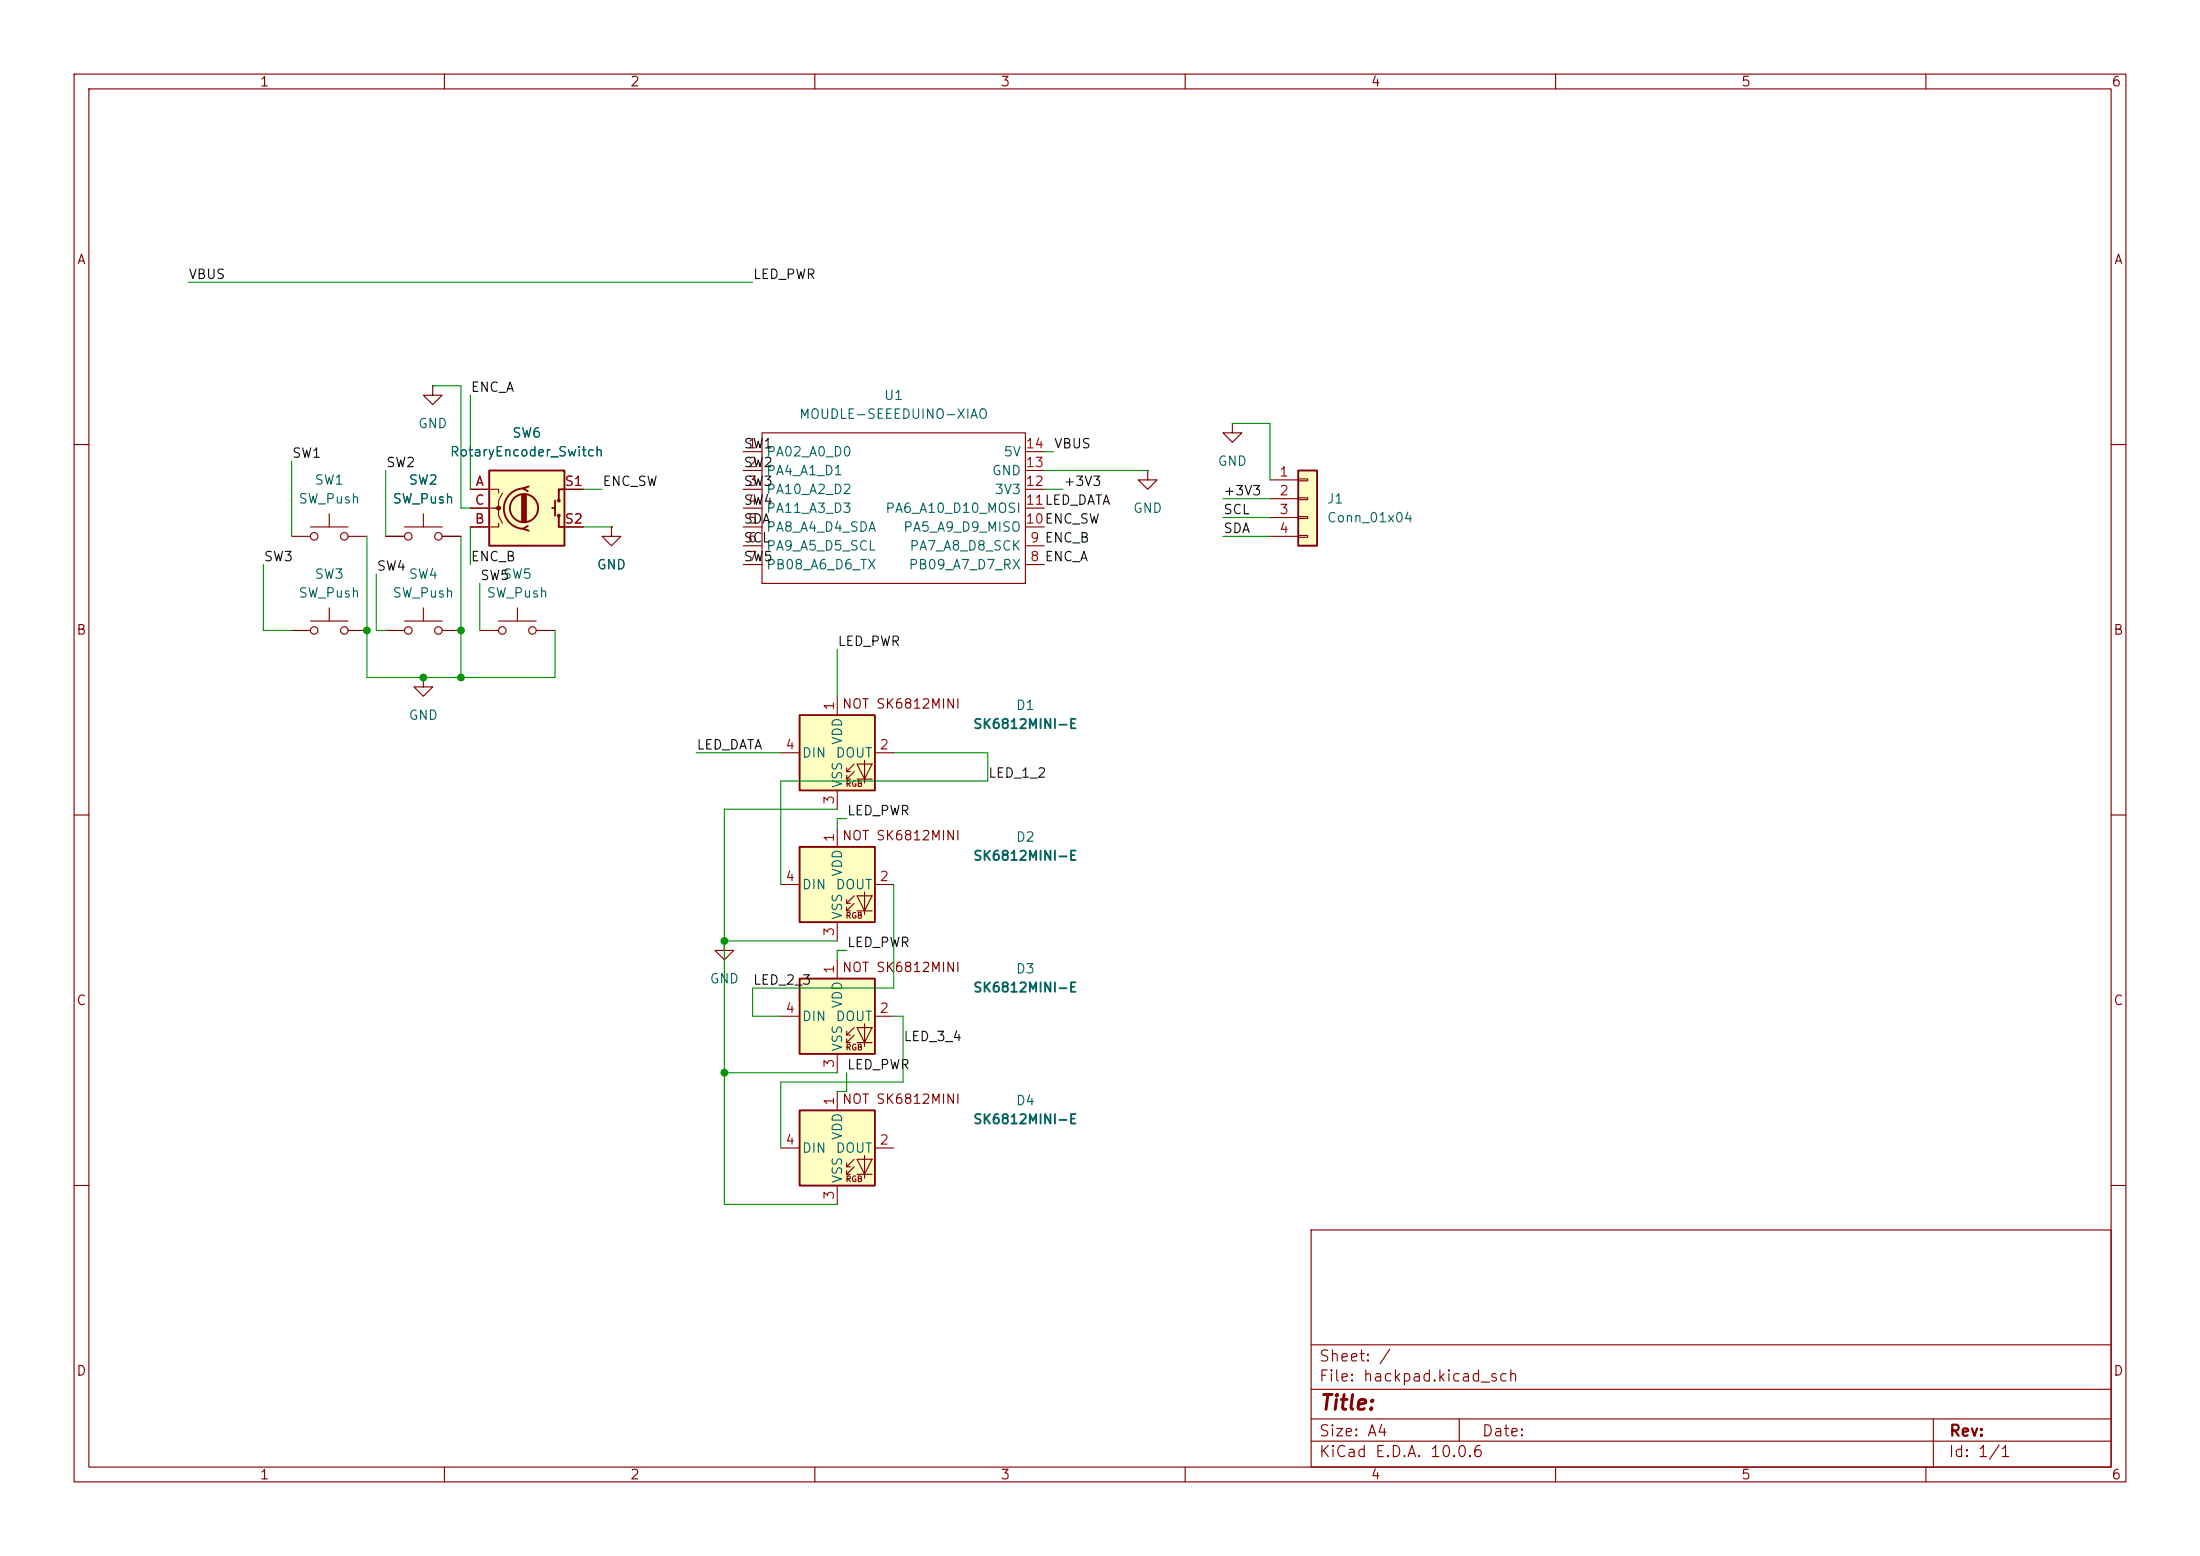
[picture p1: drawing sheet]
<svg xmlns="http://www.w3.org/2000/svg" width="297mm" height="210mm" viewBox="0 0 297 210" stroke-linecap="round" stroke-linejoin="round" font-family="sans-serif">
<g fill="none" stroke="#840000" stroke-width=".15">
<path d="M10 10h277v190h-277zM12 12h273v186h-273zM60 10v2M110 10v2M160 10v2M210 10v2M260 10v2M10 60h2M154.9 63.5v1.3h1.3l-1.3 1.2-1.2-1.2h1.2M154.9 63.5h.1M285 60h2M52.1 85.1h2.5"/>
<path d="M54.6 83.8h5.1M57.1 91.4v1.3h1.3l-1.3 1.3-1.2-1.3h1.2M57.1 91.4h.1M57.1 82v1.8M59.7 85.1h2.5M10 110h2M285 110h2M97.8 127v1.3h1.3l-1.3 1.2-1.3-1.2h1.3M97.8 127h.1M10 160h2M177 166h108v32h-108zM285 160h2"/>
<path d="M60 198v2M110 198v2M160 198v2M177 194.5h108M177 191.5h108M177 187.5h108M177 181.5h108M197 191.5v3M210 198v2M260 198v2M261 191.5v6.5"/>
<circle cx="55.1" cy="85.1" r=".51"/>
<circle cx="59.2" cy="85.1" r=".51"/>
</g>
<path d="M107.9 114.3h10.2v10.2h-10.2z" fill="#ffffc2"/>
<path d="M107.9 114.3h10.2v10.2h-10.2z" fill="none" stroke="#840000" stroke-width=".25"/>
<path d="M105.4 119.4h2.5M113 111.8v2.5M118.1 119.4h2.5M113 124.5v2.5M114.3 121.9h.5M114.3 122.9h.5M115.3 120.9l-1 1v-.5M115.3 121.9l-1 1v-.5M115.7 120.9h2l-1 2zM115.7 122.9h2M116.7 120.4v3" fill="none" stroke="#840000" stroke-width=".15"/>
<path d="M175.3 63.5h2.5v10.2h-2.5z" fill="#ffffc2"/>
<path d="M175.3 63.5h2.5v10.2h-2.5z" fill="none" stroke="#840000" stroke-width=".25"/>
<g fill="none" stroke="#840000" stroke-width=".15">
<path d="M58.4 52.1v1.2h1.3l-1.3 1.3-1.3-1.3h1.3M58.4 52.1h.1M171.4 64.8h3.9M171.4 67.3h3.9M171.4 69.9h3.9M171.4 72.4h3.9M175.3 64.6h1.2v.3h-1.2zM175.3 67.2h1.2v.2h-1.2zM175.3 69.7h1.2v.3h-1.2zM175.3 72.3h1.2v.2h-1.2zM39.4 85.1h2.5M41.9 83.8h5.1"/>
<path d="M44.4 82v1.8M47 85.1h2.5"/>
<circle cx="42.4" cy="85.1" r=".51"/>
<circle cx="46.5" cy="85.1" r=".51"/>
</g>
<path d="M107.9 96.5h10.2v10.2h-10.2z" fill="#ffffc2"/>
<path d="M107.9 96.5h10.2v10.2h-10.2z" fill="none" stroke="#840000" stroke-width=".25"/>
<g fill="none" stroke="#840000" stroke-width=".15">
<path d="M39.4 72.4h2.5M41.9 71.1h5.1M44.4 69.3v1.8M47 72.4h2.5M52.1 72.4h2.5M54.6 71.1h5.1M57.1 69.3v1.8M59.7 72.4h2.5M113 94v2.5M105.4 101.6h2.5M113 106.7v2.5M114.3 104.1h.5"/>
<path d="M114.3 105.2h.5M115.3 103.1l-1 1v-.5M115.3 104.1l-1 1.1v-.6M115.7 103.1h2l-1 2.1zM115.7 105.2h2M116.7 102.6v3.1M118.1 101.6h2.5"/>
<circle cx="42.4" cy="72.4" r=".51"/>
<circle cx="46.5" cy="72.4" r=".51"/>
<circle cx="55.1" cy="72.4" r=".51"/>
<circle cx="59.2" cy="72.4" r=".51"/>
</g>
<path d="M107.9 132.1h10.2v10.1h-10.2z" fill="#ffffc2"/>
<path d="M107.9 132.1h10.2v10.1h-10.2z" fill="none" stroke="#840000" stroke-width=".25"/>
<g fill="none" stroke="#840000" stroke-width=".15">
<path d="M82.5 71.1v1.3h1.3l-1.3 1.3-1.2-1.3h1.2M82.5 71.1h.1M105.4 137.2h2.5M113 129.5v2.6M114.3 139.7h.5M115.3 138.7l-1 1v-.5M115.3 139.7l-1 1v-.5M115.7 138.7h2l-1 2zM116.7 138.2v3M118.1 137.2h2.5M113 142.2v2.6M114.3 140.7h.5"/>
<path d="M115.7 140.7h2"/>
</g>
<path d="M66 63.5h10.2v10.2h-10.2z" fill="#ffffc2"/>
<g fill="none" stroke="#840000" stroke-width=".25">
<path d="M66 63.5h10.2v10.2h-10.2zM70.5 66.8v3.6M70.7 65.9a2.73 2.73 0 0 0-2.7 2.7 2.73 2.73 0 0 0 2.7 2.8M70.7 66.8v3.6M71 66.8v3.6M71.2 71l-.6 .4 .8 .2M71.4 65.7l-.8 .2 .6 .4M74.5 68.6h.4M74.9 67.6v2M75.4 69.6v1.5h.8M76.2 66h-.8v1.6"/>
<circle cx="70.7" cy="68.6" r="1.9"/>
<circle cx="75.4" cy="67.6" r=".13"/>
<circle cx="75.4" cy="69.6" r=".13"/>
</g>
<g fill="none" stroke="#840000" stroke-width=".15">
<path d="M102.9 58.4h35.5v20.3h-35.5zM166.4 57.2v1.2h1.2l-1.2 1.3-1.3-1.3h1.3M166.4 57.2h.1M63.5 66h3.8v.5M63.5 68.6h3.8v1l.5 1M67.3 70.6v.5h-3.8M67.8 66.5l-.5 1.1v1h-.5M76.2 66h2.5M76.2 71.1h2.5M100.3 66h2.6M100.3 71.1h2.6M100.3 68.6h2.6"/>
<path d="M100.3 61h2.6M100.3 63.5h2.6M100.3 73.7h2.6M100.3 76.2h2.6M138.4 66h2.6M138.4 71.1h2.6M138.4 68.6h2.6M138.4 61h2.6M138.4 63.5h2.6M138.4 73.7h2.6M138.4 76.2h2.6M64.8 85.1h2.5"/>
<path d="M67.3 83.8h5.1M69.8 82v1.8M72.4 85.1h2.5"/>
<circle cx="67.8" cy="85.1" r=".51"/>
<circle cx="71.9" cy="85.1" r=".51"/>
</g>
<circle cx="67.3" cy="68.6" r=".25" fill="#840000" stroke="#840000" stroke-width=".15"/>
<path d="M107.9 149.9h10.2v10.1h-10.2z" fill="#ffffc2"/>
<path d="M107.9 149.9h10.2v10.1h-10.2z" fill="none" stroke="#840000" stroke-width=".25"/>
<g fill="none" stroke="#840000" stroke-width=".15">
<path d="M52.1 72.4h2.5M59.7 72.4h2.5M63.5 66h2.5M63.5 71.1h2.5M63.5 68.6h2.5M76.2 66h2.5M76.2 71.1h2.5M82.5 71.1h.1M105.4 154.9h2.5M113 147.3v2.6M114.3 157.5h.5M114.3 158.5h.5"/>
<path d="M115.3 156.5l-1 1v-.5M115.3 157.5l-1 1v-.5M115.7 156.5h2l-1 2zM115.7 158.5h2M116.7 156v3M118.1 154.9h2.5M113 160v2.6"/>
</g>
<g fill="none" stroke="#009600" stroke-width=".15">
<path d="M25.4 38.1h76.2M58.4 52.1h3.8v16.5h1.3M63.5 53.3v12.7M166.4 57.2h5v7.6M35.6 76.2v8.9h3.8M39.4 62.2v10.2M49.5 72.4v19h25.4v-6.3M50.8 77.5v7.6h1.3M52.1 63.5v8.9M62.2 72.4v19M63.5 71.1v5.1M64.8 78.7v6.4"/>
<path d="M78.7 71.1h3.8M78.7 66h2.6M141 66h2.5M141 63.5h13.9M141 61h1.2M165.1 69.9h6.3M165.1 67.3h6.3M165.1 72.4h6.3M113 87.6v6.4M94 101.6h11.4M113 109.2h-15.2v53.4h15.2M114.3 110.5h-1.3v1.3"/>
<path d="M120.6 101.6h12.7v3.8h-27.9v14M120.6 119.4v14h-19v3.8h3.8M97.8 127h15.2M114.3 128.3h-1.3v1.2M120.6 137.2h1.3v8.9h-16.5v8.8M97.8 144.8h15.2M114.3 144.8v2.5h-1.3"/>
</g>
<g fill="#009600" stroke="#009600" stroke-width=".14">
<circle cx="62.2" cy="91.4" r=".46"/>
<circle cx="57.1" cy="91.4" r=".46"/>
<circle cx="49.5" cy="85.1" r=".46"/>
<circle cx="97.8" cy="144.8" r=".46"/>
<circle cx="97.8" cy="127" r=".46"/>
<circle cx="62.2" cy="85.1" r=".46"/>
</g>
<text font-size="2" fill="#840000" x="178" y="190.8">Title:</text>
<g font-size="1.5" fill="#840000">
<text x="178" y="184.1">Sheet: /</text>
<text x="178" y="186.8">File: hackpad.kicad_sch</text>
<text x="178" y="197">KiCad E.D.A. 10.0.6</text>
<text x="178" y="194.2">Size: A4</text>
<text x="200" y="194.2">Date:</text>
<text x="263" y="197">Id: 1/1</text>
<text x="263" y="194.2">Rev:</text>
</g>
<g font-size="1.3" fill="#840000">
<text x="35" y="12">1</text>
<text x="85" y="12">2</text>
<text x="135" y="12">3</text>
<text x="185" y="12">4</text>
<text x="235" y="12">5</text>
<text x="285" y="12">6</text>
<text x="10.3" y="36">A</text>
<text x="285.3" y="36">A</text>
<text x="10.2" y="86">B</text>
<text x="285.2" y="86">B</text>
<text x="113.6" y="96">NOT SK6812MINI</text>
<text x="113.6" y="113.7">NOT SK6812MINI</text>
<text x="113.6" y="131.5">NOT SK6812MINI</text>
<text x="10.2" y="136">C</text>
<text x="285.2" y="136">C</text>
<text x="113.6" y="149.3">NOT SK6812MINI</text>
<text x="10.2" y="186">D</text>
<text x="285.2" y="186">D</text>
<text x="35" y="200">1</text>
<text x="85" y="200">2</text>
<text x="135" y="200">3</text>
<text x="185" y="200">4</text>
<text x="235" y="200">5</text>
<text x="285" y="200">6</text>
</g>
<g font-size="1.3" fill="#0f0f0f">
<text x="25.4" y="38">VBUS</text>
<text x="101.6" y="38">LED_PWR</text>
<text x="63.5" y="53.2">ENC_A</text>
<text x="39.3" y="62.1">SW1</text>
<text x="52" y="63.4">SW2</text>
<text x="81.3" y="65.9">ENC_SW</text>
<text x="100.3" y="63.4">SW2</text>
<text x="100.3" y="65.9">SW3</text>
<text x="100.3" y="60.8">SW1</text>
<text x="142.2" y="60.8">VBUS</text>
<text x="143.5" y="65.9">+3V3</text>
<text x="100.3" y="68.5">SW4</text>
<text x="100.3" y="71">SDA</text>
<text x="165.1" y="67.2">+3V3</text>
<text x="165.1" y="69.7">SCL</text>
<text x="35.5" y="76.1">SW3</text>
<text x="50.8" y="77.3">SW4</text>
<text x="63.5" y="76.1">ENC_B</text>
<text x="100.3" y="73.5">SCL</text>
<text x="100.3" y="76.1">SW5</text>
<text x="165.1" y="72.3">SDA</text>
<text x="64.7" y="78.6">SW5</text>
<text x="113" y="87.5">LED_PWR</text>
<text x="94" y="101.5">LED_DATA</text>
<text x="133.3" y="105.3">LED_1_2</text>
<text x="114.3" y="110.4">LED_PWR</text>
<text x="114.3" y="128.1">LED_PWR</text>
<text x="101.6" y="133.2">LED_2_3</text>
<text x="121.9" y="140.8">LED_3_4</text>
<text x="114.3" y="144.7">LED_PWR</text>
</g>
<g font-size="1.3" fill="#006464">
<text x="56.4" y="58.1">GND</text>
<text x="69.1" y="59.4">SW6</text>
<text x="107.8" y="56.8">MOUDLE-SEEEDUINO-XIAO</text>
<text x="119.3" y="54.3">U1</text>
<text x="42.4" y="65.7">SW1</text>
<text x="55.1" y="65.7">SW2</text>
<text x="60.7" y="61.9">RotaryEncoder_Switch</text>
<text x="103.4" y="61.9">PA02_A0_D0</text>
<text x="103.4" y="64.5">PA4_A1_D1</text>
<text x="133.8" y="64.5">GND</text>
<text x="135.4" y="61.9">5V</text>
<text x="164.3" y="63.2">GND</text>
<text x="40.2" y="68.3">SW_Push</text>
<text x="52.9" y="68.3">SW_Push</text>
<text x="103.4" y="67">PA10_A2_D2</text>
<text x="103.4" y="69.5">PA11_A3_D3</text>
<text x="119.4" y="69.5">PA6_A10_D10_MOSI</text>
<text x="134.2" y="67">3V3</text>
<text x="152.9" y="69.5">GND</text>
<text x="179.1" y="68.3">J1</text>
<text x="179.1" y="70.8">Conn_01x04</text>
<text x="80.5" y="77.2">GND</text>
<text x="103.4" y="72.1">PA8_A4_D4_SDA</text>
<text x="103.4" y="74.6">PA9_A5_D5_SCL</text>
<text x="103.4" y="77.2">PB08_A6_D6_TX</text>
<text x="121.9" y="72.1">PA5_A9_D9_MISO</text>
<text x="122.6" y="77.2">PB09_A7_D7_RX</text>
<text x="122.7" y="74.6">PA7_A8_D8_SCK</text>
<text x="40.2" y="81">SW_Push</text>
<text x="42.4" y="78.4">SW3</text>
<text x="52.9" y="81">SW_Push</text>
<text x="55.1" y="78.4">SW4</text>
<text x="65.6" y="81">SW_Push</text>
<text x="67.8" y="78.4">SW5</text>
<text x="55.1" y="97.5">GND</text>
<text x="114" y="100.6" transform="rotate(-90 114 100.6)">VDD</text>
<text x="131.3" y="98.7">SK6812MINI-E</text>
<text x="137.1" y="96.1">D1</text>
<text x="108.2" y="102.6">DIN</text>
<text x="112.7" y="102.6">DOUT</text>
<text x="114" y="106.5" transform="rotate(-90 114 106.5)">VSS</text>
<text x="137.1" y="113.9">D2</text>
<text x="114" y="118.4" transform="rotate(-90 114 118.4)">VDD</text>
<text x="131.3" y="116.5">SK6812MINI-E</text>
<text x="108.2" y="120.3">DIN</text>
<text x="112.7" y="120.3">DOUT</text>
<text x="114" y="124.2" transform="rotate(-90 114 124.2)">VSS</text>
<text x="137.1" y="131.7">D3</text>
<text x="95.7" y="133">GND</text>
<text x="114" y="136.2" transform="rotate(-90 114 136.2)">VDD</text>
<text x="131.3" y="134.2">SK6812MINI-E</text>
<text x="108.2" y="138.1">DIN</text>
<text x="112.7" y="138.1">DOUT</text>
<text x="114" y="142" transform="rotate(-90 114 142)">VSS</text>
<text x="137.1" y="149.5">D4</text>
<text x="108.2" y="155.9">DIN</text>
<text x="112.7" y="155.9">DOUT</text>
<text x="114" y="154" transform="rotate(-90 114 154)">VDD</text>
<text x="131.3" y="152">SK6812MINI-E</text>
<text x="114" y="159.8" transform="rotate(-90 114 159.8)">VSS</text>
</g>
<g font-size="1.3" fill="#a90000">
<text x="64.1" y="65.9">A</text>
<text x="76.1" y="65.9">S1</text>
<text x="100.9" y="60.8">1</text>
<text x="100.9" y="63.4">2</text>
<text x="100.9" y="65.9">3</text>
<text x="138.4" y="65.9">12</text>
<text x="138.4" y="63.4">13</text>
<text x="138.4" y="60.8">14</text>
<text x="172.6" y="64.6">1</text>
<text x="64" y="71">B</text>
<text x="64" y="68.4">C</text>
<text x="76.1" y="71">S2</text>
<text x="100.9" y="68.4">4</text>
<text x="100.9" y="71">5</text>
<text x="138.4" y="71">10ENC_SW</text>
<text x="138.4" y="68.4">11LED_DATA</text>
<text x="172.6" y="67.2">2</text>
<text x="172.6" y="69.7">3</text>
<text x="100.9" y="73.5">6</text>
<text x="100.9" y="76.1">7</text>
<text x="139" y="76.1">8 ENC_A</text>
<text x="139" y="73.5">9 ENC_B</text>
<text x="172.6" y="72.3">4</text>
<text x="112.9" y="96" transform="rotate(-90 112.9 96)">1</text>
<text x="105.9" y="101.5">4</text>
<text x="118.6" y="101.5">2</text>
<text x="112.9" y="113.8" transform="rotate(-90 112.9 113.8)">1</text>
<text x="112.9" y="108.7" transform="rotate(-90 112.9 108.7)">3</text>
<text x="105.9" y="119.2">4</text>
<text x="118.6" y="119.2">2</text>
<text x="112.9" y="131.5" transform="rotate(-90 112.9 131.5)">1</text>
<text x="112.9" y="126.5" transform="rotate(-90 112.9 126.5)">3</text>
<text x="105.9" y="137">4</text>
<text x="118.6" y="137">2</text>
<text x="112.9" y="149.3" transform="rotate(-90 112.9 149.3)">1</text>
<text x="112.9" y="144.2" transform="rotate(-90 112.9 144.2)">3</text>
<text x="105.9" y="154.8">4</text>
<text x="118.6" y="154.8">2</text>
<text x="112.9" y="162" transform="rotate(-90 112.9 162)">3</text>
</g>
<g font-size=".8" fill="#840000">
<text x="114.1" y="106.4">RGB</text>
<text x="114.1" y="124.1">RGB</text>
<text x="114.1" y="141.9">RGB</text>
<text x="114.1" y="159.7">RGB</text>
</g>
</svg>
